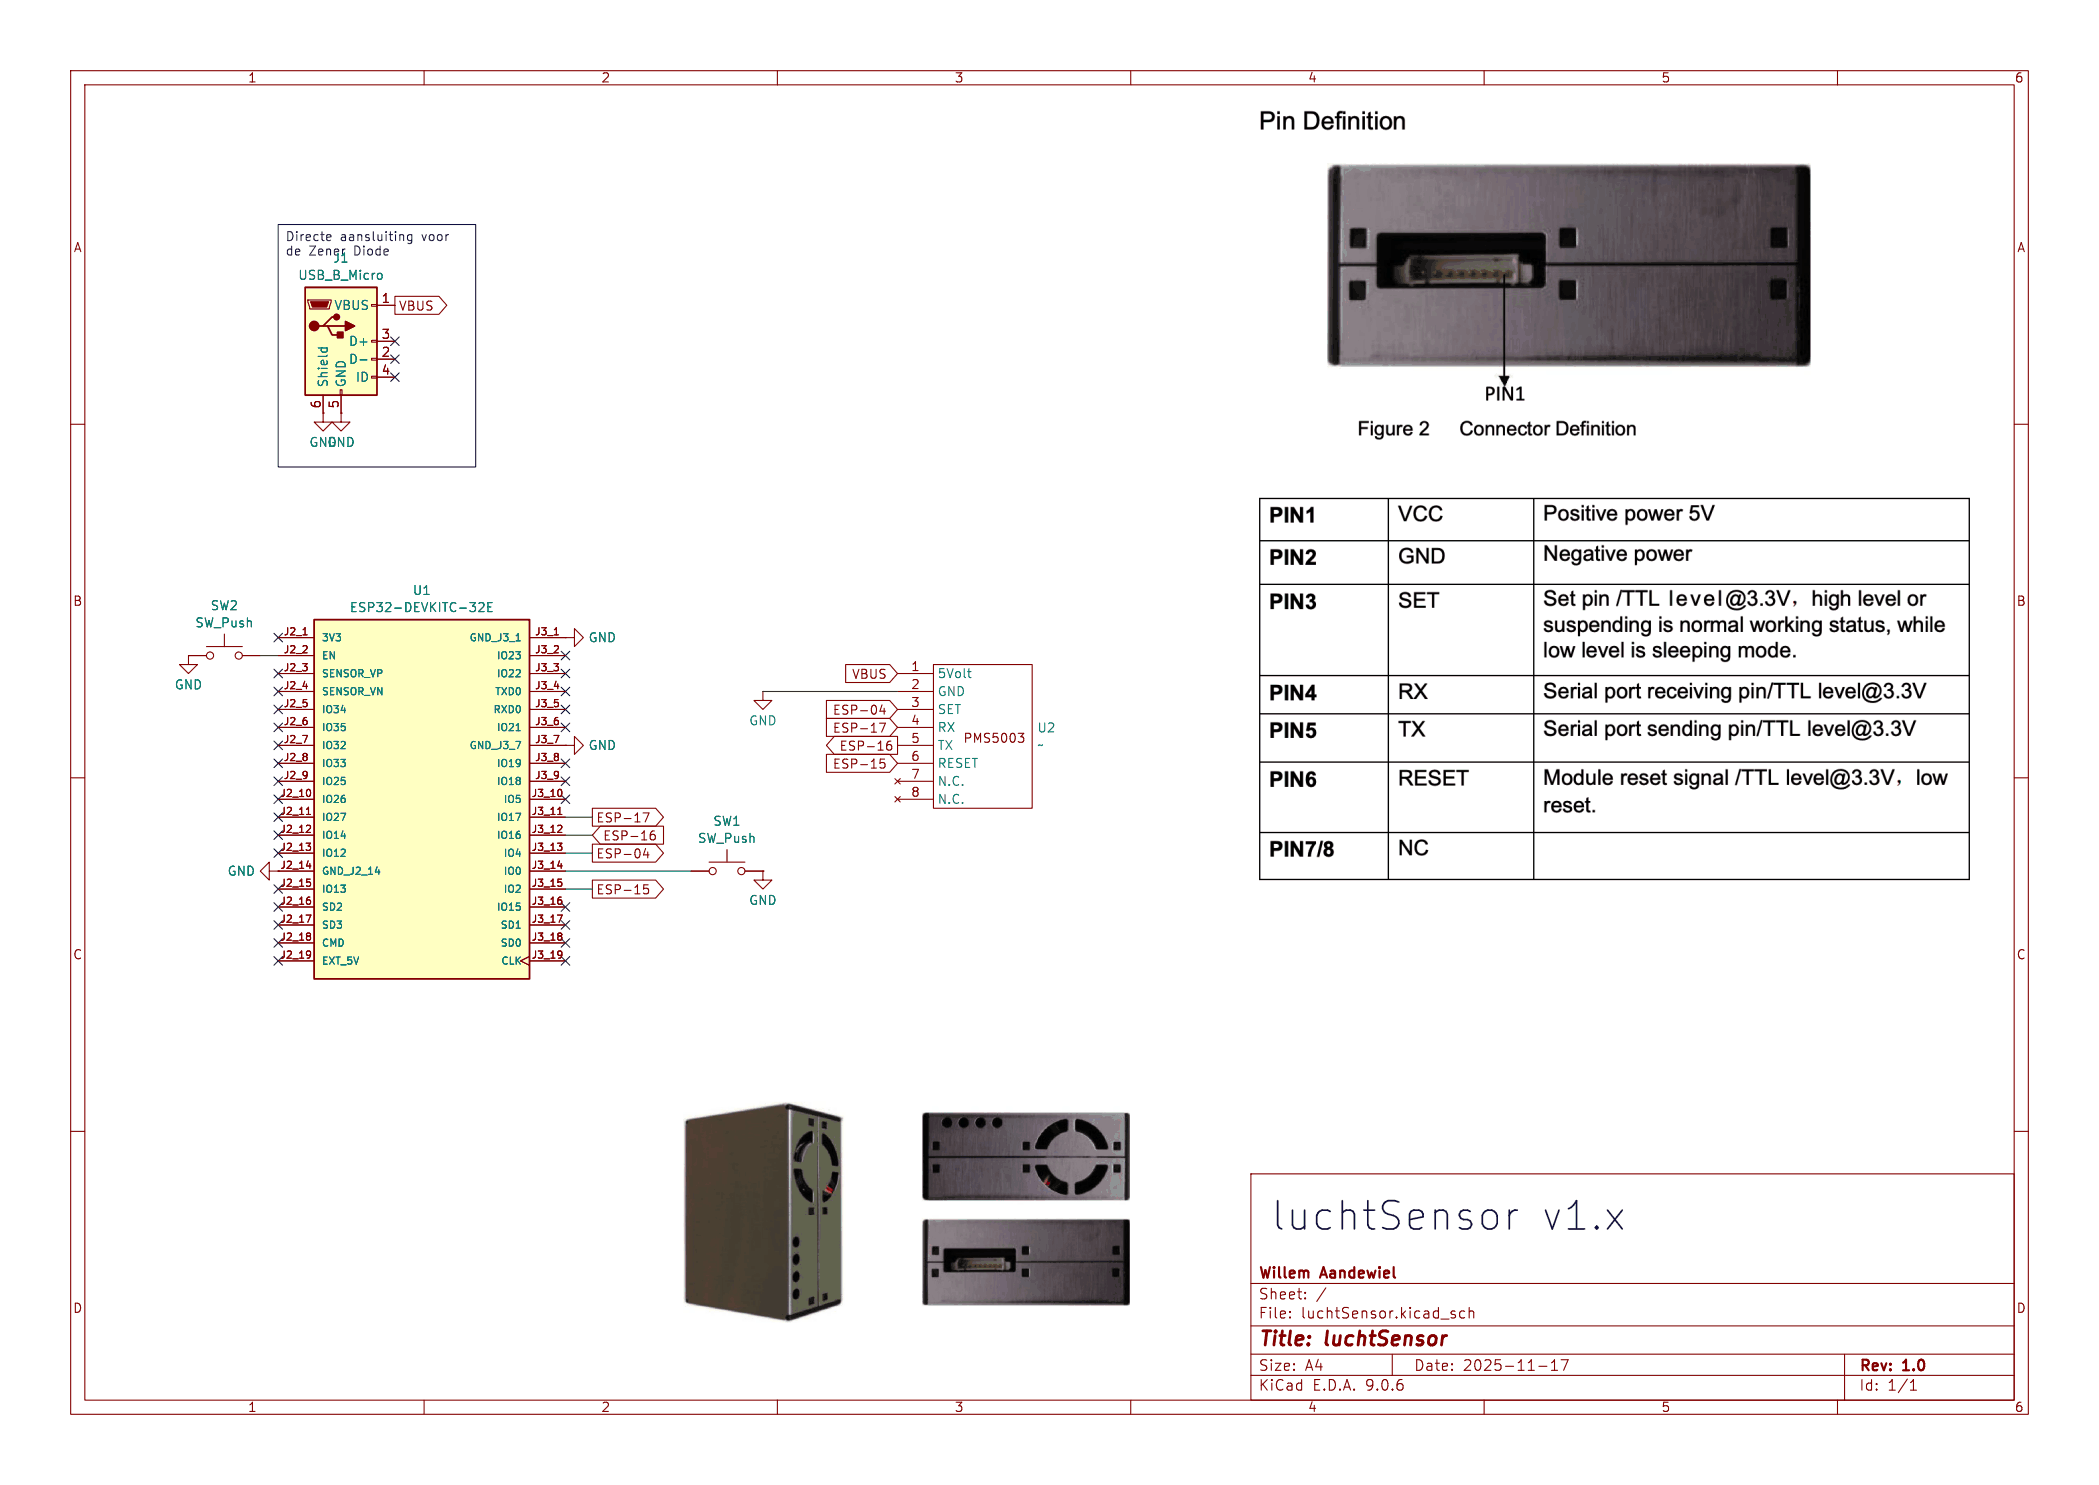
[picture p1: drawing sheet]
(kicad_sch
 (version 20250114)
 (generator "eeschema")
 (generator_version "9.0")
 (paper "A4")
 (title_block
  (title "luchtSensor")
  (date "2025-11-17")
  (rev "1.0")
  (company "Willem Aandewiel"))
 (lib_symbols
  (symbol "Connector:USB_B_Micro"
   (pin_names
    (offset 1.016)) (exclude_from_sim no) (in_bom yes) (on_board yes)
   (property "Reference" "J" (at -5.08 11.43 0) (effects (font (size 1.27 1.27)) (justify left)))
   (property "Value" "USB_B_Micro" (at -5.08 8.89 0) (effects (font (size 1.27 1.27)) (justify left)))
   (property "Footprint" "" (at 3.81 -1.27 0) (effects (font (size 1.27 1.27)) (hide yes)))
   (property "Datasheet" "~" (at 3.81 -1.27 0) (effects (font (size 1.27 1.27)) (hide yes)))
   (property "Description" "USB Micro Type B connector" (at 0 0 0) (effects (font (size 1.27 1.27)) (hide yes)))
   (symbol "USB_B_Micro_0_1"
    (rectangle (start -5.08 -7.62) (end 5.08 7.62) (stroke (width 0.254) (type default)) (fill (type background)))
    (polyline (pts (xy -4.699 5.842) (xy -4.699 5.588) (xy -4.445 4.826) (xy -4.445 4.572) (xy -1.651 4.572) (xy -1.651 4.826) (xy -1.397 5.588) (xy -1.397 5.842) (xy -4.699 5.842)) (stroke (width 0) (type default)) (fill (type none)))
    (polyline (pts (xy -4.318 5.588) (xy -1.778 5.588) (xy -2.032 4.826) (xy -4.064 4.826) (xy -4.318 5.588)) (stroke (width 0) (type default)) (fill (type outline)))
    (circle (center -3.81 2.159) (radius 0.635) (stroke (width 0.254) (type default)) (fill (type outline)))
    (polyline (pts (xy -3.175 2.159) (xy -2.54 2.159) (xy -1.27 3.429) (xy -0.635 3.429)) (stroke (width 0.254) (type default)) (fill (type none)))
    (polyline (pts (xy -2.54 2.159) (xy -1.905 2.159) (xy -1.27 0.889) (xy 0 0.889)) (stroke (width 0.254) (type default)) (fill (type none)))
    (polyline (pts (xy -1.905 2.159) (xy 0.635 2.159)) (stroke (width 0.254) (type default)) (fill (type none)))
    (circle (center -0.635 3.429) (radius 0.381) (stroke (width 0.254) (type default)) (fill (type outline)))
    (rectangle (start -0.127 -7.62) (end 0.127 -6.858) (stroke (width 0) (type default)) (fill (type none)))
    (rectangle (start 0.254 1.27) (end -0.508 0.508) (stroke (width 0.254) (type default)) (fill (type outline)))
    (polyline (pts (xy 0.635 2.794) (xy 0.635 1.524) (xy 1.905 2.159) (xy 0.635 2.794)) (stroke (width 0.254) (type default)) (fill (type outline)))
    (rectangle (start 5.08 4.953) (end 4.318 5.207) (stroke (width 0) (type default)) (fill (type none)))
    (rectangle (start 5.08 -0.127) (end 4.318 0.127) (stroke (width 0) (type default)) (fill (type none)))
    (rectangle (start 5.08 -2.667) (end 4.318 -2.413) (stroke (width 0) (type default)) (fill (type none)))
    (rectangle (start 5.08 -5.207) (end 4.318 -4.953) (stroke (width 0) (type default)) (fill (type none))))
   (symbol "USB_B_Micro_1_1"
    (pin passive line (at -2.54 -10.16 90) (length 2.54) (name "Shield" (effects (font (size 1.27 1.27)))) (number "6" (effects (font (size 1.27 1.27)))))
    (pin power_out line (at 0 -10.16 90) (length 2.54) (name "GND" (effects (font (size 1.27 1.27)))) (number "5" (effects (font (size 1.27 1.27)))))
    (pin power_out line (at 7.62 5.08 180) (length 2.54) (name "VBUS" (effects (font (size 1.27 1.27)))) (number "1" (effects (font (size 1.27 1.27)))))
    (pin bidirectional line (at 7.62 0 180) (length 2.54) (name "D+" (effects (font (size 1.27 1.27)))) (number "3" (effects (font (size 1.27 1.27)))))
    (pin bidirectional line (at 7.62 -2.54 180) (length 2.54) (name "D-" (effects (font (size 1.27 1.27)))) (number "2" (effects (font (size 1.27 1.27)))))
    (pin passive line (at 7.62 -5.08 180) (length 2.54) (name "ID" (effects (font (size 1.27 1.27)))) (number "4" (effects (font (size 1.27 1.27))))))
   (embedded_fonts no))
  (symbol "Switch:SW_Push"
   (pin_numbers (hide yes))
   (pin_names
    (offset 1.016) (hide yes)) (exclude_from_sim no) (in_bom yes) (on_board yes)
   (property "Reference" "SW" (at 1.27 2.54 0) (effects (font (size 1.27 1.27)) (justify left)))
   (property "Value" "SW_Push" (at 0 -1.524 0) (effects (font (size 1.27 1.27))))
   (property "Footprint" "" (at 0 5.08 0) (effects (font (size 1.27 1.27)) (hide yes)))
   (property "Datasheet" "~" (at 0 5.08 0) (effects (font (size 1.27 1.27)) (hide yes)))
   (property "Description" "Push button switch, generic, two pins" (at 0 0 0) (effects (font (size 1.27 1.27)) (hide yes)))
   (symbol "SW_Push_0_1"
    (circle (center -2.032 0) (radius 0.508) (stroke (width 0) (type default)) (fill (type none)))
    (polyline (pts (xy 0 1.27) (xy 0 3.048)) (stroke (width 0) (type default)) (fill (type none)))
    (circle (center 2.032 0) (radius 0.508) (stroke (width 0) (type default)) (fill (type none)))
    (polyline (pts (xy 2.54 1.27) (xy -2.54 1.27)) (stroke (width 0) (type default)) (fill (type none)))
    (pin passive line (at -5.08 0 0) (length 2.54) (name "1" (effects (font (size 1.27 1.27)))) (number "1" (effects (font (size 1.27 1.27)))))
    (pin passive line (at 5.08 0 180) (length 2.54) (name "2" (effects (font (size 1.27 1.27)))) (number "2" (effects (font (size 1.27 1.27))))))
   (embedded_fonts no))
  (symbol "power:GND"
   (power)
   (pin_numbers (hide yes))
   (pin_names
    (offset 0) (hide yes)) (exclude_from_sim no) (in_bom yes) (on_board yes)
   (property "Reference" "#PWR" (at 0 -6.35 0) (effects (font (size 1.27 1.27)) (hide yes)))
   (property "Value" "GND" (at 0 -3.81 0) (effects (font (size 1.27 1.27))))
   (property "Footprint" "" (at 0 0 0) (effects (font (size 1.27 1.27)) (hide yes)))
   (property "Datasheet" "" (at 0 0 0) (effects (font (size 1.27 1.27)) (hide yes)))
   (property "Description" "Power symbol creates a global label with name \"GND\" , ground" (at 0 0 0) (effects (font (size 1.27 1.27)) (hide yes)))
   (symbol "GND_0_1"
    (polyline (pts (xy 0 0) (xy 0 -1.27) (xy 1.27 -1.27) (xy 0 -2.54) (xy -1.27 -1.27) (xy 0 -1.27)) (stroke (width 0) (type default)) (fill (type none))))
   (symbol "GND_1_1"
    (pin power_in line (at 0 0 270) (length 0) (name "~" (effects (font (size 1.27 1.27)))) (number "1" (effects (font (size 1.27 1.27))))))
   (embedded_fonts no))
  (symbol "project_symbols:ESP32-DEVKITC-32E"
   (pin_names
    (offset 1.016)) (exclude_from_sim no) (in_bom yes) (on_board yes)
   (property "Reference" "U" (at -15.24 26.162 0) (effects (font (size 1.27 1.27)) (justify left bottom)))
   (property "Value" "ESP32-DEVKITC-32E" (at -15.24 -27.94 0) (effects (font (size 1.27 1.27)) (justify left bottom)))
   (property "Footprint" "MODULE_ESP32-DEVKITC-32E" (at 0 0 0) (effects (font (size 1.27 1.27)) (justify left bottom) (hide yes)))
   (property "Datasheet" "" (at 0 0 0) (effects (font (size 1.27 1.27)) (justify left bottom) (hide yes)))
   (property "Description" "" (at 0 0 0) (effects (font (size 1.27 1.27)) (hide yes)))
   (property "MF" "Espressif Systems" (at 0 0 0) (effects (font (size 1.27 1.27)) (justify left bottom) (hide yes)))
   (property "Description_1" "\\n                        \\n                            The ESP32-DEVKITC-32E transceiver evaluation board from Espressif Systems is a powerful development tool for wireless communication technologies. It supports 802.11 b/g/n Wi-Fi and Bluetooth® Smart Ready 4.x (BLE) dual-mode at 2.4GHz, making it ideal for a variety of IoT applications. Equipped with a PCB antenna and 4MB flash, this board provides reliable connectivity and ample memory for developing and testing RF, RFID, and wireless solutions.\\n                        \\n" (at 0 0 0) (effects (font (size 1.27 1.27)) (justify left bottom) (hide yes)))
   (property "Package" "None" (at 0 0 0) (effects (font (size 1.27 1.27)) (justify left bottom) (hide yes)))
   (property "Price" "None" (at 0 0 0) (effects (font (size 1.27 1.27)) (justify left bottom) (hide yes)))
   (property "Check_prices" "https://www.snapeda.com/parts/ESP32-DEVKITC-32E/Espressif+Systems/view-part/?ref=eda" (at 0 0 0) (effects (font (size 1.27 1.27)) (justify left bottom) (hide yes)))
   (property "STANDARD" "Manufacturer Recommendations" (at 0 0 0) (effects (font (size 1.27 1.27)) (justify left bottom) (hide yes)))
   (property "PARTREV" "1.4" (at 0 0 0) (effects (font (size 1.27 1.27)) (justify left bottom) (hide yes)))
   (property "SnapEDA_Link" "https://www.snapeda.com/parts/ESP32-DEVKITC-32E/Espressif+Systems/view-part/?ref=snap" (at 0 0 0) (effects (font (size 1.27 1.27)) (justify left bottom) (hide yes)))
   (property "MP" "ESP32-DEVKITC-32E" (at 0 0 0) (effects (font (size 1.27 1.27)) (justify left bottom) (hide yes)))
   (property "Availability" "In Stock" (at 0 0 0) (effects (font (size 1.27 1.27)) (justify left bottom) (hide yes)))
   (property "MANUFACTURER" "Espressif Systems" (at 0 0 0) (effects (font (size 1.27 1.27)) (justify left bottom) (hide yes)))
   (property "ki_locked" "" (at 0 0 0) (effects (font (size 1.27 1.27))))
   (symbol "ESP32-DEVKITC-32E_0_0"
    (rectangle (start -15.24 -25.4) (end 15.24 25.4) (stroke (width 0.254) (type solid)) (fill (type background)))
    (pin power_in line (at -20.32 22.86 0) (length 5.08) (name "3V3" (effects (font (size 1.016 1.016)))) (number "J2_1" (effects (font (size 1.016 1.016)))))
    (pin input line (at -20.32 20.32 0) (length 5.08) (name "EN" (effects (font (size 1.016 1.016)))) (number "J2_2" (effects (font (size 1.016 1.016)))))
    (pin bidirectional line (at -20.32 17.78 0) (length 5.08) (name "SENSOR_VP" (effects (font (size 1.016 1.016)))) (number "J2_3" (effects (font (size 1.016 1.016)))))
    (pin bidirectional line (at -20.32 15.24 0) (length 5.08) (name "SENSOR_VN" (effects (font (size 1.016 1.016)))) (number "J2_4" (effects (font (size 1.016 1.016)))))
    (pin bidirectional line (at -20.32 12.7 0) (length 5.08) (name "IO34" (effects (font (size 1.016 1.016)))) (number "J2_5" (effects (font (size 1.016 1.016)))))
    (pin bidirectional line (at -20.32 10.16 0) (length 5.08) (name "IO35" (effects (font (size 1.016 1.016)))) (number "J2_6" (effects (font (size 1.016 1.016)))))
    (pin bidirectional line (at -20.32 7.62 0) (length 5.08) (name "IO32" (effects (font (size 1.016 1.016)))) (number "J2_7" (effects (font (size 1.016 1.016)))))
    (pin bidirectional line (at -20.32 5.08 0) (length 5.08) (name "IO33" (effects (font (size 1.016 1.016)))) (number "J2_8" (effects (font (size 1.016 1.016)))))
    (pin bidirectional line (at -20.32 2.54 0) (length 5.08) (name "IO25" (effects (font (size 1.016 1.016)))) (number "J2_9" (effects (font (size 1.016 1.016)))))
    (pin bidirectional line (at -20.32 0 0) (length 5.08) (name "IO26" (effects (font (size 1.016 1.016)))) (number "J2_10" (effects (font (size 1.016 1.016)))))
    (pin bidirectional line (at -20.32 -2.54 0) (length 5.08) (name "IO27" (effects (font (size 1.016 1.016)))) (number "J2_11" (effects (font (size 1.016 1.016)))))
    (pin bidirectional line (at -20.32 -5.08 0) (length 5.08) (name "IO14" (effects (font (size 1.016 1.016)))) (number "J2_12" (effects (font (size 1.016 1.016)))))
    (pin bidirectional line (at -20.32 -7.62 0) (length 5.08) (name "IO12" (effects (font (size 1.016 1.016)))) (number "J2_13" (effects (font (size 1.016 1.016)))))
    (pin power_in line (at -20.32 -10.16 0) (length 5.08) (name "GND_J2_14" (effects (font (size 1.016 1.016)))) (number "J2_14" (effects (font (size 1.016 1.016)))))
    (pin bidirectional line (at -20.32 -12.7 0) (length 5.08) (name "IO13" (effects (font (size 1.016 1.016)))) (number "J2_15" (effects (font (size 1.016 1.016)))))
    (pin bidirectional line (at -20.32 -15.24 0) (length 5.08) (name "SD2" (effects (font (size 1.016 1.016)))) (number "J2_16" (effects (font (size 1.016 1.016)))))
    (pin bidirectional line (at -20.32 -17.78 0) (length 5.08) (name "SD3" (effects (font (size 1.016 1.016)))) (number "J2_17" (effects (font (size 1.016 1.016)))))
    (pin bidirectional line (at -20.32 -20.32 0) (length 5.08) (name "CMD" (effects (font (size 1.016 1.016)))) (number "J2_18" (effects (font (size 1.016 1.016)))))
    (pin power_in line (at -20.32 -22.86 0) (length 5.08) (name "EXT_5V" (effects (font (size 1.016 1.016)))) (number "J2_19" (effects (font (size 1.016 1.016)))))
    (pin power_in line (at 20.32 22.86 180) (length 5.08) (name "GND_J3_1" (effects (font (size 1.016 1.016)))) (number "J3_1" (effects (font (size 1.016 1.016)))))
    (pin bidirectional line (at 20.32 20.32 180) (length 5.08) (name "IO23" (effects (font (size 1.016 1.016)))) (number "J3_2" (effects (font (size 1.016 1.016)))))
    (pin bidirectional line (at 20.32 17.78 180) (length 5.08) (name "IO22" (effects (font (size 1.016 1.016)))) (number "J3_3" (effects (font (size 1.016 1.016)))))
    (pin bidirectional line (at 20.32 15.24 180) (length 5.08) (name "TXD0" (effects (font (size 1.016 1.016)))) (number "J3_4" (effects (font (size 1.016 1.016)))))
    (pin bidirectional line (at 20.32 12.7 180) (length 5.08) (name "RXD0" (effects (font (size 1.016 1.016)))) (number "J3_5" (effects (font (size 1.016 1.016)))))
    (pin bidirectional line (at 20.32 10.16 180) (length 5.08) (name "IO21" (effects (font (size 1.016 1.016)))) (number "J3_6" (effects (font (size 1.016 1.016)))))
    (pin power_in line (at 20.32 7.62 180) (length 5.08) (name "GND_J3_7" (effects (font (size 1.016 1.016)))) (number "J3_7" (effects (font (size 1.016 1.016)))))
    (pin bidirectional line (at 20.32 5.08 180) (length 5.08) (name "IO19" (effects (font (size 1.016 1.016)))) (number "J3_8" (effects (font (size 1.016 1.016)))))
    (pin bidirectional line (at 20.32 2.54 180) (length 5.08) (name "IO18" (effects (font (size 1.016 1.016)))) (number "J3_9" (effects (font (size 1.016 1.016)))))
    (pin bidirectional line (at 20.32 0 180) (length 5.08) (name "IO5" (effects (font (size 1.016 1.016)))) (number "J3_10" (effects (font (size 1.016 1.016)))))
    (pin bidirectional line (at 20.32 -2.54 180) (length 5.08) (name "IO17" (effects (font (size 1.016 1.016)))) (number "J3_11" (effects (font (size 1.016 1.016)))))
    (pin bidirectional line (at 20.32 -5.08 180) (length 5.08) (name "IO16" (effects (font (size 1.016 1.016)))) (number "J3_12" (effects (font (size 1.016 1.016)))))
    (pin bidirectional line (at 20.32 -7.62 180) (length 5.08) (name "IO4" (effects (font (size 1.016 1.016)))) (number "J3_13" (effects (font (size 1.016 1.016)))))
    (pin bidirectional line (at 20.32 -10.16 180) (length 5.08) (name "IO0" (effects (font (size 1.016 1.016)))) (number "J3_14" (effects (font (size 1.016 1.016)))))
    (pin bidirectional line (at 20.32 -12.7 180) (length 5.08) (name "IO2" (effects (font (size 1.016 1.016)))) (number "J3_15" (effects (font (size 1.016 1.016)))))
    (pin bidirectional line (at 20.32 -15.24 180) (length 5.08) (name "IO15" (effects (font (size 1.016 1.016)))) (number "J3_16" (effects (font (size 1.016 1.016)))))
    (pin bidirectional line (at 20.32 -17.78 180) (length 5.08) (name "SD1" (effects (font (size 1.016 1.016)))) (number "J3_17" (effects (font (size 1.016 1.016)))))
    (pin bidirectional line (at 20.32 -20.32 180) (length 5.08) (name "SD0" (effects (font (size 1.016 1.016)))) (number "J3_18" (effects (font (size 1.016 1.016)))))
    (pin bidirectional clock (at 20.32 -22.86 180) (length 5.08) (name "CLK" (effects (font (size 1.016 1.016)))) (number "J3_19" (effects (font (size 1.016 1.016))))))
   (embedded_fonts no))
  (symbol "project_symbols:PMS5003" (exclude_from_sim no) (in_bom yes) (on_board yes)
   (property "Reference" "U" (at 0 0 0) (effects (font (size 1.27 1.27))))
   (property "Value" "" (at 0 0 0) (effects (font (size 1.27 1.27))))
   (property "Footprint" "" (at 0 0 0) (effects (font (size 1.27 1.27)) (hide yes)))
   (property "Datasheet" "" (at 0 0 0) (effects (font (size 1.27 1.27)) (hide yes)))
   (property "Description" "" (at 0 0 0) (effects (font (size 1.27 1.27)) (hide yes)))
   (symbol "PMS5003_0_1"
    (rectangle (start -2.54 -1.27) (end 11.43 -21.59) (stroke (width 0) (type default)) (fill (type none))))
   (symbol "PMS5003_1_1"
    (text "PMS5003" (at 6.096 -11.684 0) (effects (font (size 1.27 1.27))))
    (pin power_in line (at -7.62 -2.54 0) (length 5.08) (name "5Volt" (effects (font (size 1.27 1.27)))) (number "1" (effects (font (size 1.27 1.27)))))
    (pin power_in line (at -7.62 -5.08 0) (length 5.08) (name "GND" (effects (font (size 1.27 1.27)))) (number "2" (effects (font (size 1.27 1.27)))))
    (pin input line (at -7.62 -7.62 0) (length 5.08) (name "SET" (effects (font (size 1.27 1.27)))) (number "3" (effects (font (size 1.27 1.27)))))
    (pin input line (at -7.62 -10.16 0) (length 5.08) (name "RX" (effects (font (size 1.27 1.27)))) (number "4" (effects (font (size 1.27 1.27)))))
    (pin output line (at -7.62 -12.7 0) (length 5.08) (name "TX" (effects (font (size 1.27 1.27)))) (number "5" (effects (font (size 1.27 1.27)))))
    (pin input line (at -7.62 -15.24 0) (length 5.08) (name "RESET" (effects (font (size 1.27 1.27)))) (number "6" (effects (font (size 1.27 1.27)))))
    (pin no_connect line (at -7.62 -17.78 0) (length 5.08) (name "N.C." (effects (font (size 1.27 1.27)))) (number "7" (effects (font (size 1.27 1.27)))))
    (pin no_connect line (at -7.62 -20.32 0) (length 5.08) (name "N.C." (effects (font (size 1.27 1.27)))) (number "8" (effects (font (size 1.27 1.27))))))
   (embedded_fonts no)))
 (text "luchtSensor v1.x"
  (exclude_from_sim no)
  (at 204.978 172.212 0)
  (effects (font (size 4 4) (thickness 0.254)
    (bold yes))))
 (text_box "Directe aansluiting voor de Zener Diode"
  (exclude_from_sim no)
  (at 39.37 31.75 0)
  (size 27.94 34.29)
  (margins 0.9525 0.9525 0.9525 0.9525)
  (stroke (width 0) (type solid))
  (fill (type none))
  (effects (font (size 1.27 1.27)) (justify left top)))
 (no_connect
  (at 39.37 110.49))
 (no_connect
  (at 39.37 130.81))
 (no_connect
  (at 39.37 133.35))
 (no_connect
  (at 80.01 97.79))
 (no_connect
  (at 39.37 107.95))
 (no_connect
  (at 80.01 110.49))
 (no_connect
  (at 39.37 100.33))
 (no_connect
  (at 80.01 102.87))
 (no_connect
  (at 55.88 48.26))
 (no_connect
  (at 39.37 90.17))
 (no_connect
  (at 80.01 130.81))
 (no_connect
  (at 80.01 135.89))
 (no_connect
  (at 55.88 53.34))
 (no_connect
  (at 39.37 135.89))
 (no_connect
  (at 39.37 97.79))
 (no_connect
  (at 39.37 113.03))
 (no_connect
  (at 39.37 102.87))
 (no_connect
  (at 80.01 113.03))
 (no_connect
  (at 39.37 125.73))
 (no_connect
  (at 39.37 120.65))
 (no_connect
  (at 80.01 128.27))
 (no_connect
  (at 39.37 95.25))
 (no_connect
  (at 39.37 105.41))
 (no_connect
  (at 80.01 95.25))
 (no_connect
  (at 39.37 118.11))
 (no_connect
  (at 80.01 92.71))
 (no_connect
  (at 80.01 107.95))
 (no_connect
  (at 80.01 133.35))
 (no_connect
  (at 55.88 50.8))
 (no_connect
  (at 39.37 115.57))
 (no_connect
  (at 39.37 128.27))
 (no_connect
  (at 80.01 100.33))
 (wire
  (pts (xy 36.83 92.71) (xy 39.37 92.71))
  (stroke (width 0) (type default)))
 (wire
  (pts (xy 80.01 120.65) (xy 83.82 120.65))
  (stroke (width 0) (type default)))
 (wire
  (pts (xy 80.01 123.19) (xy 97.79 123.19))
  (stroke (width 0) (type default)))
 (wire
  (pts (xy 107.95 97.79) (xy 127 97.79))
  (stroke (width 0) (type default)))
 (wire
  (pts (xy 80.01 115.57) (xy 83.82 115.57))
  (stroke (width 0) (type default)))
 (wire
  (pts (xy 80.01 118.11) (xy 83.82 118.11))
  (stroke (width 0) (type default)))
 (wire
  (pts (xy 80.01 125.73) (xy 83.82 125.73))
  (stroke (width 0) (type default)))
 (image
  (at 127 171.45)
  (scale 0.391665)
  (data))
 (image
  (at 228.6 71.12)
  (scale 0.529719)
  (data))
 (global_label "ESP-15"
  (shape output)
  (at 83.82 125.73 0)
  (fields_autoplaced yes)
  (effects (font (size 1.27 1.27)) (justify left))
  (property "Intersheetrefs" "${INTERSHEET_REFS}" (at 94.4251 125.73 0) (effects (font (size 1.27 1.27)) (justify left) (hide yes))))
 (global_label "ESP-15"
  (shape input)
  (at 127 107.95 180)
  (fields_autoplaced yes)
  (effects (font (size 1.27 1.27)) (justify right))
  (property "Intersheetrefs" "${INTERSHEET_REFS}" (at 116.3949 107.95 0) (effects (font (size 1.27 1.27)) (justify right) (hide yes))))
 (global_label "ESP-04"
  (shape input)
  (at 127 100.33 180)
  (fields_autoplaced yes)
  (effects (font (size 1.27 1.27)) (justify right))
  (property "Intersheetrefs" "${INTERSHEET_REFS}" (at 116.3949 100.33 0) (effects (font (size 1.27 1.27)) (justify right) (hide yes))))
 (global_label "ESP-04"
  (shape output)
  (at 83.82 120.65 0)
  (fields_autoplaced yes)
  (effects (font (size 1.27 1.27)) (justify left))
  (property "Intersheetrefs" "${INTERSHEET_REFS}" (at 94.4251 120.65 0) (effects (font (size 1.27 1.27)) (justify left) (hide yes))))
 (global_label "VBUS"
  (shape input)
  (at 127 95.25 180)
  (fields_autoplaced yes)
  (effects (font (size 1.27 1.27)) (justify right))
  (property "Intersheetrefs" "${INTERSHEET_REFS}" (at 119.1162 95.25 0) (effects (font (size 1.27 1.27)) (justify right) (hide yes))))
 (global_label "ESP-17"
  (shape input)
  (at 127 102.87 180)
  (fields_autoplaced yes)
  (effects (font (size 1.27 1.27)) (justify right))
  (property "Intersheetrefs" "${INTERSHEET_REFS}" (at 116.3949 102.87 0) (effects (font (size 1.27 1.27)) (justify right) (hide yes))))
 (global_label "ESP-17"
  (shape output)
  (at 83.82 115.57 0)
  (fields_autoplaced yes)
  (effects (font (size 1.27 1.27)) (justify left))
  (property "Intersheetrefs" "${INTERSHEET_REFS}" (at 94.4251 115.57 0) (effects (font (size 1.27 1.27)) (justify left) (hide yes))))
 (global_label "ESP-16"
  (shape input)
  (at 83.82 118.11 0)
  (fields_autoplaced yes)
  (effects (font (size 1.27 1.27)) (justify left))
  (property "Intersheetrefs" "${INTERSHEET_REFS}" (at 94.4251 118.11 0) (effects (font (size 1.27 1.27)) (justify left) (hide yes))))
 (global_label "VBUS"
  (shape output)
  (at 55.88 43.18 0)
  (fields_autoplaced yes)
  (effects (font (size 1.27 1.27)) (justify left))
  (property "Intersheetrefs" "${INTERSHEET_REFS}" (at 63.7638 43.18 0) (effects (font (size 1.27 1.27)) (justify left) (hide yes))))
 (global_label "ESP-16"
  (shape output)
  (at 127 105.41 180)
  (fields_autoplaced yes)
  (effects (font (size 1.27 1.27)) (justify right))
  (property "Intersheetrefs" "${INTERSHEET_REFS}" (at 116.3949 105.41 0) (effects (font (size 1.27 1.27)) (justify right) (hide yes))))
 (symbol
  (lib_id "power:GND")
  (at 48.26 58.42 0)
  (unit 1)
  (exclude_from_sim no)
  (in_bom yes)
  (on_board yes)
  (dnp no)
  (fields_autoplaced yes)
  (property "Reference" "#PWR04" (at 48.26 64.77 0) (effects (font (size 1.27 1.27)) (hide yes)))
  (property "Value" "GND" (at 48.26 62.5531 0) (effects (font (size 1.27 1.27))))
  (property "Footprint" "" (at 48.26 58.42 0) (effects (font (size 1.27 1.27)) (hide yes)))
  (property "Datasheet" "" (at 48.26 58.42 0) (effects (font (size 1.27 1.27)) (hide yes)))
  (property "Description" "Power symbol creates a global label with name \"GND\" , ground" (at 48.26 58.42 0) (effects (font (size 1.27 1.27)) (hide yes)))
  (pin "1"))
 (symbol
  (lib_id "Switch:SW_Push")
  (at 31.75 92.71 0)
  (unit 1)
  (exclude_from_sim no)
  (in_bom yes)
  (on_board yes)
  (dnp no)
  (property "Reference" "SW2" (at 31.75 85.6445 0) (effects (font (size 1.27 1.27))))
  (property "Value" "SW_Push" (at 31.75 88.0688 0) (effects (font (size 1.27 1.27))))
  (property "Footprint" "" (at 31.75 87.63 0) (effects (font (size 1.27 1.27)) (hide yes)))
  (property "Datasheet" "~" (at 31.75 87.63 0) (effects (font (size 1.27 1.27)) (hide yes)))
  (property "Description" "Push button switch, generic, two pins" (at 31.75 92.71 0) (effects (font (size 1.27 1.27)) (hide yes)))
  (pin "1")
  (pin "2"))
 (symbol
  (lib_id "power:GND")
  (at 80.01 105.41 90)
  (unit 1)
  (exclude_from_sim no)
  (in_bom yes)
  (on_board yes)
  (dnp no)
  (fields_autoplaced yes)
  (property "Reference" "#PWR08" (at 86.36 105.41 0) (effects (font (size 1.27 1.27)) (hide yes)))
  (property "Value" "GND" (at 83.185 105.41 90) (effects (font (size 1.27 1.27)) (justify right)))
  (property "Footprint" "" (at 80.01 105.41 0) (effects (font (size 1.27 1.27)) (hide yes)))
  (property "Datasheet" "" (at 80.01 105.41 0) (effects (font (size 1.27 1.27)) (hide yes)))
  (property "Description" "Power symbol creates a global label with name \"GND\" , ground" (at 80.01 105.41 0) (effects (font (size 1.27 1.27)) (hide yes)))
  (pin "1"))
 (symbol
  (lib_id "power:GND")
  (at 39.37 123.19 270)
  (unit 1)
  (exclude_from_sim no)
  (in_bom yes)
  (on_board yes)
  (dnp no)
  (fields_autoplaced yes)
  (property "Reference" "#PWR07" (at 33.02 123.19 0) (effects (font (size 1.27 1.27)) (hide yes)))
  (property "Value" "GND" (at 36.1951 123.19 90) (effects (font (size 1.27 1.27)) (justify right)))
  (property "Footprint" "" (at 39.37 123.19 0) (effects (font (size 1.27 1.27)) (hide yes)))
  (property "Datasheet" "" (at 39.37 123.19 0) (effects (font (size 1.27 1.27)) (hide yes)))
  (property "Description" "Power symbol creates a global label with name \"GND\" , ground" (at 39.37 123.19 0) (effects (font (size 1.27 1.27)) (hide yes)))
  (pin "1"))
 (symbol
  (lib_id "power:GND")
  (at 107.95 97.79 0)
  (unit 1)
  (exclude_from_sim no)
  (in_bom yes)
  (on_board yes)
  (dnp no)
  (fields_autoplaced yes)
  (property "Reference" "#PWR01" (at 107.95 104.14 0) (effects (font (size 1.27 1.27)) (hide yes)))
  (property "Value" "GND" (at 107.95 101.9231 0) (effects (font (size 1.27 1.27))))
  (property "Footprint" "" (at 107.95 97.79 0) (effects (font (size 1.27 1.27)) (hide yes)))
  (property "Datasheet" "" (at 107.95 97.79 0) (effects (font (size 1.27 1.27)) (hide yes)))
  (property "Description" "Power symbol creates a global label with name \"GND\" , ground" (at 107.95 97.79 0) (effects (font (size 1.27 1.27)) (hide yes)))
  (pin "1"))
 (symbol
  (lib_id "project_symbols:PMS5003")
  (at 134.62 92.71 0)
  (unit 1)
  (exclude_from_sim no)
  (in_bom yes)
  (on_board yes)
  (dnp no)
  (fields_autoplaced yes)
  (property "Reference" "U2" (at 146.685 102.9278 0) (effects (font (size 1.27 1.27)) (justify left)))
  (property "Value" "~" (at 146.685 105.3521 0) (effects (font (size 1.27 1.27)) (justify left)))
  (property "Footprint" "" (at 134.62 92.71 0) (effects (font (size 1.27 1.27)) (hide yes)))
  (property "Datasheet" "" (at 134.62 92.71 0) (effects (font (size 1.27 1.27)) (hide yes)))
  (property "Description" "" (at 134.62 92.71 0) (effects (font (size 1.27 1.27)) (hide yes)))
  (pin "2")
  (pin "1")
  (pin "8")
  (pin "6")
  (pin "5")
  (pin "4")
  (pin "7")
  (pin "3"))
 (symbol
  (lib_id "power:GND")
  (at 26.67 92.71 0)
  (unit 1)
  (exclude_from_sim no)
  (in_bom yes)
  (on_board yes)
  (dnp no)
  (fields_autoplaced yes)
  (property "Reference" "#PWR03" (at 26.67 99.06 0) (effects (font (size 1.27 1.27)) (hide yes)))
  (property "Value" "GND" (at 26.67 96.8431 0) (effects (font (size 1.27 1.27))))
  (property "Footprint" "" (at 26.67 92.71 0) (effects (font (size 1.27 1.27)) (hide yes)))
  (property "Datasheet" "" (at 26.67 92.71 0) (effects (font (size 1.27 1.27)) (hide yes)))
  (property "Description" "Power symbol creates a global label with name \"GND\" , ground" (at 26.67 92.71 0) (effects (font (size 1.27 1.27)) (hide yes)))
  (pin "1"))
 (symbol
  (lib_id "power:GND")
  (at 45.72 58.42 0)
  (unit 1)
  (exclude_from_sim no)
  (in_bom yes)
  (on_board yes)
  (dnp no)
  (fields_autoplaced yes)
  (property "Reference" "#PWR05" (at 45.72 64.77 0) (effects (font (size 1.27 1.27)) (hide yes)))
  (property "Value" "GND" (at 45.72 62.5531 0) (effects (font (size 1.27 1.27))))
  (property "Footprint" "" (at 45.72 58.42 0) (effects (font (size 1.27 1.27)) (hide yes)))
  (property "Datasheet" "" (at 45.72 58.42 0) (effects (font (size 1.27 1.27)) (hide yes)))
  (property "Description" "Power symbol creates a global label with name \"GND\" , ground" (at 45.72 58.42 0) (effects (font (size 1.27 1.27)) (hide yes)))
  (pin "1"))
 (symbol
  (lib_id "project_symbols:ESP32-DEVKITC-32E")
  (at 59.69 113.03 0)
  (unit 1)
  (exclude_from_sim no)
  (in_bom yes)
  (on_board yes)
  (dnp no)
  (fields_autoplaced yes)
  (property "Reference" "U1" (at 59.69 83.4855 0) (effects (font (size 1.27 1.27))))
  (property "Value" "ESP32-DEVKITC-32E" (at 59.69 85.9098 0) (effects (font (size 1.27 1.27))))
  (property "Footprint" "MODULE_ESP32-DEVKITC-32E" (at 59.69 113.03 0) (effects (font (size 1.27 1.27)) (justify left bottom) (hide yes)))
  (property "Datasheet" "" (at 59.69 113.03 0) (effects (font (size 1.27 1.27)) (justify left bottom) (hide yes)))
  (property "Description" "" (at 59.69 113.03 0) (effects (font (size 1.27 1.27)) (hide yes)))
  (property "MF" "Espressif Systems" (at 59.69 113.03 0) (effects (font (size 1.27 1.27)) (justify left bottom) (hide yes)))
  (property "Description_1" "\\n                        \\n                            The ESP32-DEVKITC-32E transceiver evaluation board from Espressif Systems is a powerful development tool for wireless communication technologies. It supports 802.11 b/g/n Wi-Fi and Bluetooth® Smart Ready 4.x (BLE) dual-mode at 2.4GHz, making it ideal for a variety of IoT applications. Equipped with a PCB antenna and 4MB flash, this board provides reliable connectivity and ample memory for developing and testing RF, RFID, and wireless solutions.\\n                        \\n" (at 59.69 113.03 0) (effects (font (size 1.27 1.27)) (justify left bottom) (hide yes)))
  (property "Package" "None" (at 59.69 113.03 0) (effects (font (size 1.27 1.27)) (justify left bottom) (hide yes)))
  (property "Price" "None" (at 59.69 113.03 0) (effects (font (size 1.27 1.27)) (justify left bottom) (hide yes)))
  (property "Check_prices" "https://www.snapeda.com/parts/ESP32-DEVKITC-32E/Espressif+Systems/view-part/?ref=eda" (at 59.69 113.03 0) (effects (font (size 1.27 1.27)) (justify left bottom) (hide yes)))
  (property "STANDARD" "Manufacturer Recommendations" (at 59.69 113.03 0) (effects (font (size 1.27 1.27)) (justify left bottom) (hide yes)))
  (property "PARTREV" "1.4" (at 59.69 113.03 0) (effects (font (size 1.27 1.27)) (justify left bottom) (hide yes)))
  (property "SnapEDA_Link" "https://www.snapeda.com/parts/ESP32-DEVKITC-32E/Espressif+Systems/view-part/?ref=snap" (at 59.69 113.03 0) (effects (font (size 1.27 1.27)) (justify left bottom) (hide yes)))
  (property "MP" "ESP32-DEVKITC-32E" (at 59.69 113.03 0) (effects (font (size 1.27 1.27)) (justify left bottom) (hide yes)))
  (property "Availability" "In Stock" (at 59.69 113.03 0) (effects (font (size 1.27 1.27)) (justify left bottom) (hide yes)))
  (property "MANUFACTURER" "Espressif Systems" (at 59.69 113.03 0) (effects (font (size 1.27 1.27)) (justify left bottom) (hide yes)))
  (pin "J2_1")
  (pin "J2_2")
  (pin "J2_3")
  (pin "J2_4")
  (pin "J2_5")
  (pin "J2_6")
  (pin "J2_7")
  (pin "J2_8")
  (pin "J2_9")
  (pin "J2_10")
  (pin "J2_11")
  (pin "J2_12")
  (pin "J2_13")
  (pin "J2_14")
  (pin "J2_15")
  (pin "J2_16")
  (pin "J2_17")
  (pin "J2_18")
  (pin "J2_19")
  (pin "J3_1")
  (pin "J3_2")
  (pin "J3_3")
  (pin "J3_4")
  (pin "J3_5")
  (pin "J3_6")
  (pin "J3_7")
  (pin "J3_8")
  (pin "J3_9")
  (pin "J3_10")
  (pin "J3_11")
  (pin "J3_12")
  (pin "J3_13")
  (pin "J3_14")
  (pin "J3_15")
  (pin "J3_16")
  (pin "J3_17")
  (pin "J3_18")
  (pin "J3_19"))
 (symbol
  (lib_id "power:GND")
  (at 80.01 90.17 90)
  (unit 1)
  (exclude_from_sim no)
  (in_bom yes)
  (on_board yes)
  (dnp no)
  (fields_autoplaced yes)
  (property "Reference" "#PWR06" (at 86.36 90.17 0) (effects (font (size 1.27 1.27)) (hide yes)))
  (property "Value" "GND" (at 83.185 90.17 90) (effects (font (size 1.27 1.27)) (justify right)))
  (property "Footprint" "" (at 80.01 90.17 0) (effects (font (size 1.27 1.27)) (hide yes)))
  (property "Datasheet" "" (at 80.01 90.17 0) (effects (font (size 1.27 1.27)) (hide yes)))
  (property "Description" "Power symbol creates a global label with name \"GND\" , ground" (at 80.01 90.17 0) (effects (font (size 1.27 1.27)) (hide yes)))
  (pin "1"))
 (symbol
  (lib_id "Switch:SW_Push")
  (at 102.87 123.19 0)
  (unit 1)
  (exclude_from_sim no)
  (in_bom yes)
  (on_board yes)
  (dnp no)
  (property "Reference" "SW1" (at 102.87 116.1245 0) (effects (font (size 1.27 1.27))))
  (property "Value" "SW_Push" (at 102.87 118.5488 0) (effects (font (size 1.27 1.27))))
  (property "Footprint" "" (at 102.87 118.11 0) (effects (font (size 1.27 1.27)) (hide yes)))
  (property "Datasheet" "~" (at 102.87 118.11 0) (effects (font (size 1.27 1.27)) (hide yes)))
  (property "Description" "Push button switch, generic, two pins" (at 102.87 123.19 0) (effects (font (size 1.27 1.27)) (hide yes)))
  (pin "1")
  (pin "2"))
 (symbol
  (lib_id "Connector:USB_B_Micro")
  (at 48.26 48.26 0)
  (unit 1)
  (exclude_from_sim no)
  (in_bom yes)
  (on_board yes)
  (dnp no)
  (fields_autoplaced yes)
  (property "Reference" "J1" (at 48.26 36.4955 0) (effects (font (size 1.27 1.27))))
  (property "Value" "USB_B_Micro" (at 48.26 38.9198 0) (effects (font (size 1.27 1.27))))
  (property "Footprint" "" (at 52.07 49.53 0) (effects (font (size 1.27 1.27)) (hide yes)))
  (property "Datasheet" "~" (at 52.07 49.53 0) (effects (font (size 1.27 1.27)) (hide yes)))
  (property "Description" "USB Micro Type B connector" (at 48.26 48.26 0) (effects (font (size 1.27 1.27)) (hide yes)))
  (pin "6")
  (pin "1")
  (pin "3")
  (pin "2")
  (pin "4")
  (pin "5"))
 (symbol
  (lib_id "power:GND")
  (at 107.95 123.19 0)
  (unit 1)
  (exclude_from_sim no)
  (in_bom yes)
  (on_board yes)
  (dnp no)
  (fields_autoplaced yes)
  (property "Reference" "#PWR02" (at 107.95 129.54 0) (effects (font (size 1.27 1.27)) (hide yes)))
  (property "Value" "GND" (at 107.95 127.3231 0) (effects (font (size 1.27 1.27))))
  (property "Footprint" "" (at 107.95 123.19 0) (effects (font (size 1.27 1.27)) (hide yes)))
  (property "Datasheet" "" (at 107.95 123.19 0) (effects (font (size 1.27 1.27)) (hide yes)))
  (property "Description" "Power symbol creates a global label with name \"GND\" , ground" (at 107.95 123.19 0) (effects (font (size 1.27 1.27)) (hide yes)))
  (pin "1"))
 (sheet_instances
  (path ""
   (page "1")))
 (embedded_fonts no))
